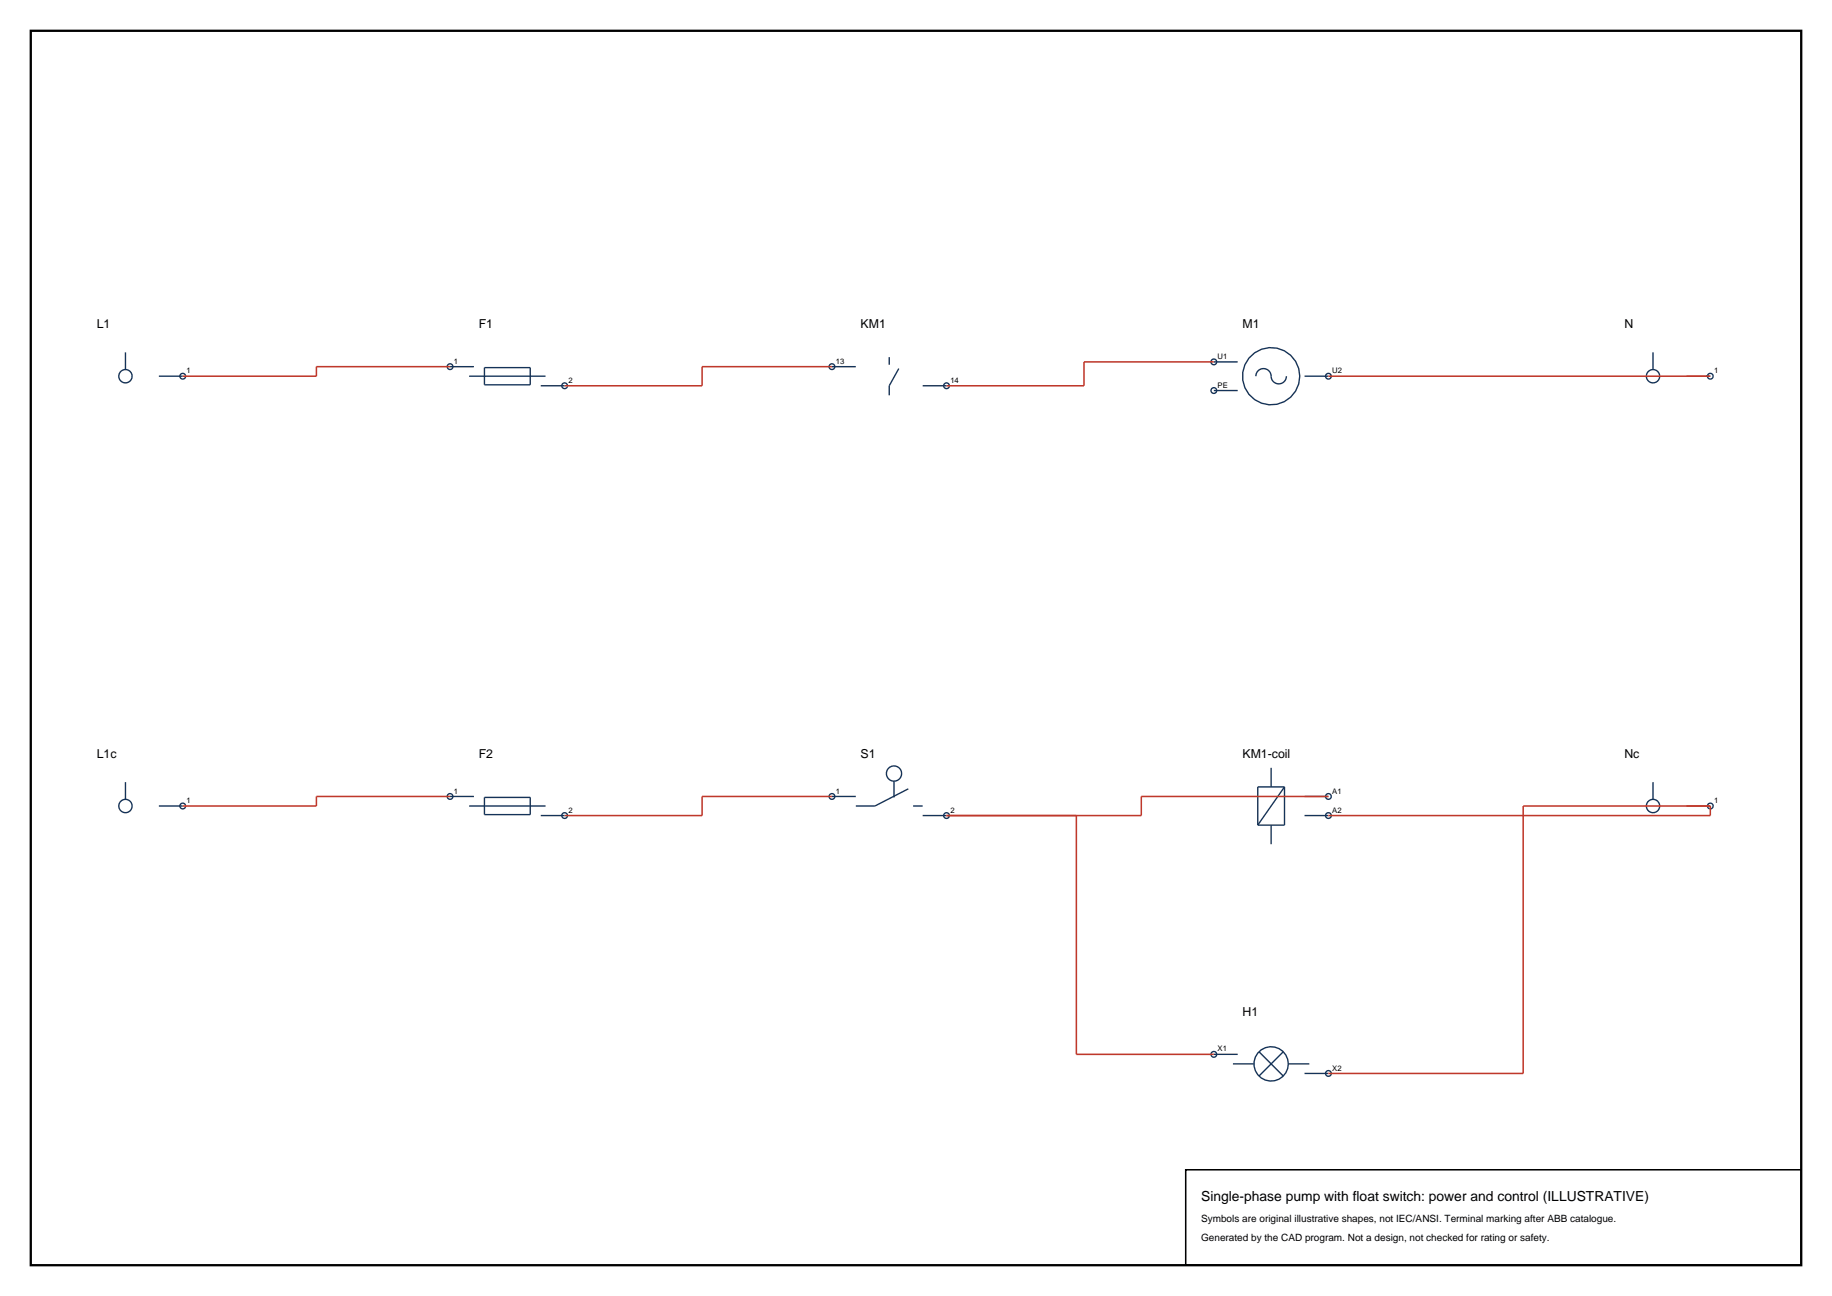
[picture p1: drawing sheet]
<svg xmlns="http://www.w3.org/2000/svg" width="420mm" height="297mm" viewBox="0 0 420 297" stroke-linecap="round" stroke-linejoin="round" font-family="sans-serif">
<path d="M7.1 7.1h405.8v282.8h-405.8z" fill="none" stroke="#000" stroke-width=".53"/>
<g fill="none" stroke="#143359" stroke-width=".32">
<path d="M28.8 80.7v4M36.4 86.2h5.5M103.2 84h5.5M107.6 86.2h17.5M111.1 84.2h10.5v4h-10.5zM124 88.4h5.4M190.7 84h5.5M203.9 81.8v1.8M206.1 84.5l-2.2 3.9v2.2M211.5 88.4h5.5M278.3 82.9h5.5M278.3 89.5h5.5"/>
<path d="M287.9 86.2a1.81 1.81 0 0 1 2.1-1.7 1.81 1.81 0 0 1 1.5 2.2 1.75 1.75 0 0 0 1.9 1.3 1.75 1.75 0 0 0 1.5-1.8M299.1 86.2h5.4M379 80.7v4M386.6 86.2h5.5M28.8 179.2v4M205 179v3.7M291.4 176v4.3M379 179.2v4M36.4 184.7h5.5M103.2 182.5h5.5M107.6 184.7h17.5M111.1 182.7h10.5v4h-10.5z"/>
<path d="M124 186.9h5.4M190.7 182.5h5.5M208.2 180.8l-7.6 3.9h-4.4M209.3 184.7h2.2M211.5 186.9h5.5M291.4 189.1v4.4M294.5 180.3v8.8h-6.2M294.5 180.3h-6.2v8.8M294.5 180.3l-6.2 8.8M299.1 182.5h5.4M299.1 186.9h5.4M386.6 184.7h5.5"/>
<path d="M278.3 241.6h5.5M282.7 243.8h4.8M288.6 241l5.6 5.6M294.2 241l-5.6 5.6M295.4 243.8h4.8M299.1 246h5.4"/>
<circle cx="28.8" cy="86.2" r="1.53"/>
<circle cx="41.9" cy="86.2" r=".66"/>
<circle cx="103.2" cy="84" r=".66"/>
<circle cx="129.4" cy="88.4" r=".66"/>
<circle cx="190.7" cy="84" r=".66"/>
<circle cx="217" cy="88.4" r=".66"/>
<circle cx="278.3" cy="82.9" r=".66"/>
<circle cx="278.3" cy="89.5" r=".66"/>
<circle cx="291.4" cy="86.2" r="6.6"/>
<circle cx="304.5" cy="86.2" r=".66"/>
<circle cx="379" cy="86.2" r="1.53"/>
<circle cx="392.1" cy="86.2" r=".66"/>
<circle cx="205" cy="177.3" r="1.75"/>
<circle cx="28.8" cy="184.7" r="1.53"/>
<circle cx="41.9" cy="184.7" r=".66"/>
<circle cx="103.2" cy="182.5" r=".66"/>
<circle cx="129.4" cy="186.9" r=".66"/>
<circle cx="190.7" cy="182.5" r=".66"/>
<circle cx="217" cy="186.9" r=".66"/>
<circle cx="304.5" cy="186.9" r=".66"/>
<circle cx="304.5" cy="182.5" r=".66"/>
<circle cx="379" cy="184.7" r="1.53"/>
<circle cx="392.1" cy="184.7" r=".66"/>
<circle cx="278.3" cy="241.6" r=".66"/>
<circle cx="291.4" cy="243.8" r="3.9"/>
<circle cx="304.5" cy="246" r=".66"/>
</g>
<path d="M103.2 84h-30.7v2.2h-30.6M190.7 84h-29.7v4.4h-31.6M278.3 82.9h-29.8v5.5h-31.5M304.5 86.2h87.6M103.2 182.5h-30.7v2.2h-30.6M190.7 182.5h-29.7v4.4h-31.6M246.8 186.9v54.7h31.5M304.5 186.9h87.6v-2.2h-42.9v61.3h-44.7M304.5 182.5h-42.9v4.4h-44.6" fill="none" stroke="#bf382b" stroke-width=".35"/>
<path d="M271.8 268.1h141.1v21.8h-141.1z" fill="none" stroke="#000" stroke-width=".35"/>
<text font-size="3.2" x="275.4" y="275.1">Single-phase pump with float switch: power and control (ILLUSTRATIVE)</text>
<g font-size="2.8">
<text x="22.2" y="75.3">L1</text>
<text x="109.7" y="75.3">F1</text>
<text x="197.3" y="75.3">KM1</text>
<text x="284.9" y="75.3">M1</text>
<text x="372.4" y="75.3">N</text>
<text x="22.2" y="173.8">L1c</text>
<text x="109.7" y="173.8">F2</text>
<text x="197.3" y="173.8">S1</text>
<text x="284.9" y="173.8">KM1-coil</text>
<text x="372.4" y="173.8">Nc</text>
<text x="284.9" y="232.9">H1</text>
</g>
<g font-size="2.3">
<text x="275.4" y="280.1">Symbols are original illustrative shapes, not IEC/ANSI. Terminal marking after ABB catalogue.</text>
<text x="275.4" y="284.3">Generated by the CAD program. Not a design, not checked for rating or safety.</text>
</g>
<g font-size="1.8">
<text x="104.1" y="83.4">1</text>
<text x="191.6" y="83.4">13</text>
<text x="279.2" y="82.3">U1</text>
<text x="42.8" y="85.6">1</text>
<text x="130.3" y="87.7">2</text>
<text x="217.9" y="87.7">14</text>
<text x="279.2" y="88.8">PE</text>
<text x="305.4" y="85.6">U2</text>
<text x="393" y="85.6">1</text>
<text x="42.8" y="184.1">1</text>
<text x="104.1" y="181.9">1</text>
<text x="191.6" y="181.9">1</text>
<text x="305.4" y="181.9">A1</text>
<text x="393" y="184.1">1</text>
<text x="130.3" y="186.2">2</text>
<text x="217.9" y="186.2">2</text>
<text x="305.4" y="186.2">A2</text>
<text x="279.2" y="241">X1</text>
<text x="305.4" y="245.3">X2</text>
</g>
</svg>
